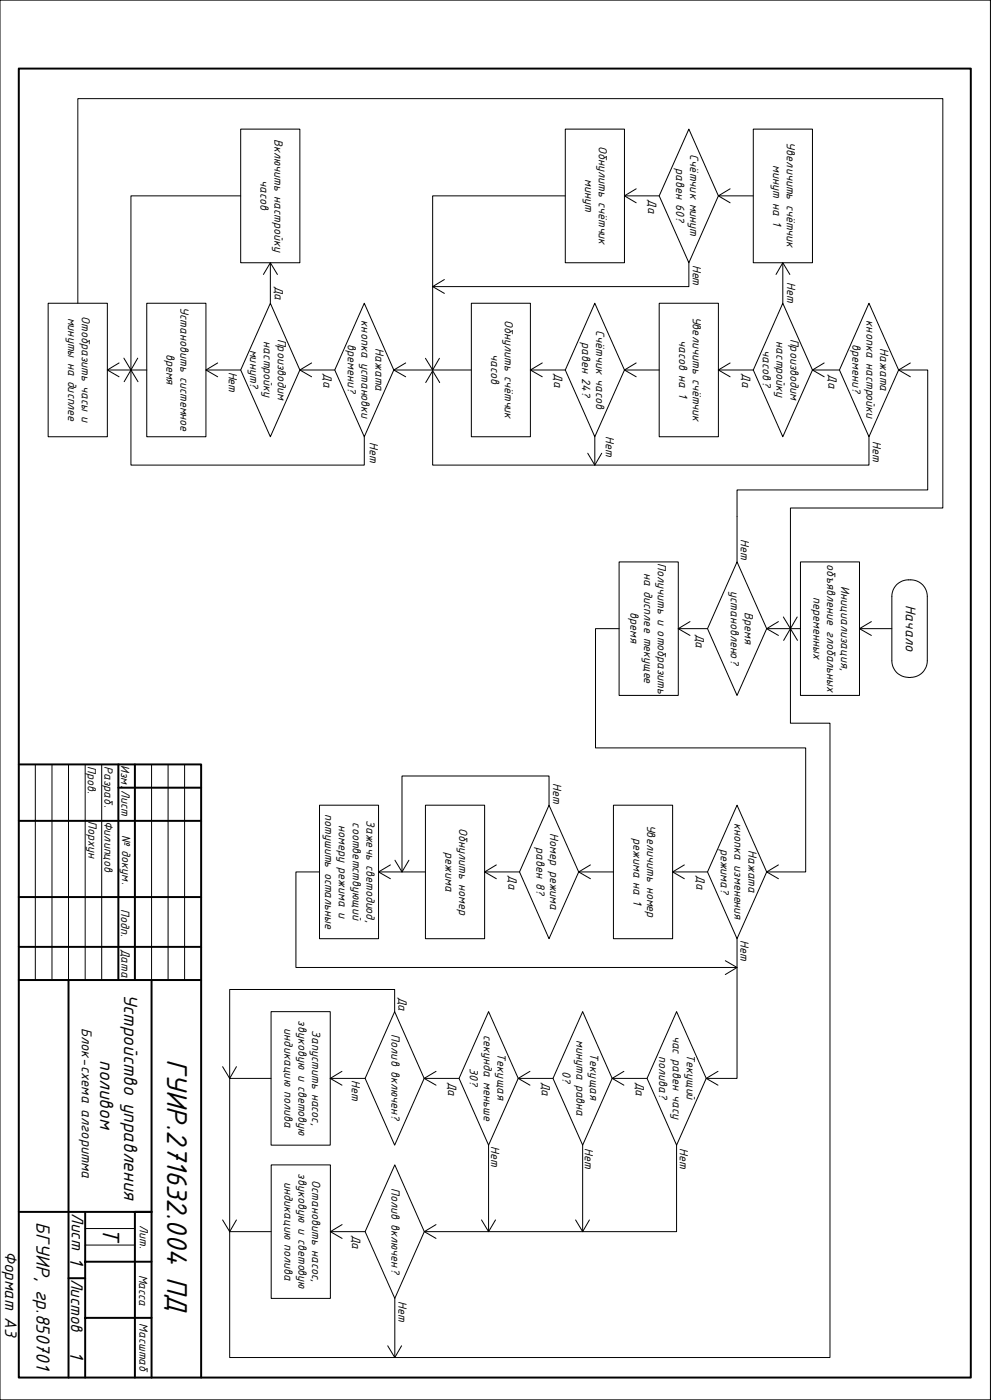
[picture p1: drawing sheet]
<svg xmlns="http://www.w3.org/2000/svg" width="297mm" height="420mm" viewBox="0 0 297 420" stroke-linecap="round" stroke-linejoin="round" font-family="sans-serif">
<g fill="none" stroke="#000" stroke-width=".3">
<path d="M0 0h296.8v419.9h-296.8zM72.1 38.7h17.8v40.1h-17.8zM169.4 38.7h17.8v40.1h-17.8zM206.5 38.7l8.8 20.1-8.8 20-8.9-20zM225.8 38.7h17.7v40.1h-17.7zM72.1 58.8h-32.9v52.2h4.8M169.4 58.8h-39.7v80.7h130.7v-8.5M187.2 58.8h10.4M190.7 56.6l-3.5 2.2 3.5 2M215.3 58.8h10.5M218.8 56.6l-3.5 2.2 3.5 2M81 78.8v12.2"/>
<path d="M206.5 78.8v7.2h-76.8M234.6 78.8v12.2M14.4 91h17.8v40h-17.8zM23.3 91v-61.4h259.3v122.8h-45.7v64.6h11.9v190.2h-180v-37.7h12.5M44 91h17.7v40h-17.7zM79 82.3l2-3.5 2.1 3.5M81 91l8.9 20-8.9 20-8.9-20zM109.2 91l8.8 20-8.8 20-8.9-20zM133.2 83.9l-3.5 2.1 3.5 2M141.3 91h17.7v40h-17.7zM178.3 91l8.9 20-8.9 20-8.9-20zM197.6 91h17.7v40h-17.7z"/>
<path d="M232.6 82.3l2-3.5 2.1 3.5M234.6 91l8.9 20-8.9 20-8.8-20zM260.4 91l8.9 20-8.9 20-8.8-20zM32.2 111h7v28.5h70v-8.5M35.7 108.9l-3.5 2.1 3.5 2M37.1 107.4l2.1 3.6 2.1-3.6M37.2 114.5l2-3.5 2.2 3.5M61.7 111h10.4M65.2 108.9l-3.5 2.1 3.5 2M89.9 111h10.4M93.4 108.9l-3.5 2.1 3.5 2M118 111h23.3"/>
<path d="M121.6 108.9l-3.6 2.1 3.6 2M127.5 107.5l2.2 3.5 2-3.5M127.6 114.8l2.1-3.5 2.1 3.5M159 111h10.4M162.5 108.9l-3.5 2.1 3.5 2M187.2 111h10.4M190.7 108.9l-3.5 2.1 3.5 2M215.3 111h10.5M218.8 108.9l-3.5 2.1 3.5 2M243.5 111h8.1M247 108.9l-3.5 2.1 3.5 2M269.3 111h8.7v36h-57.1v21.6"/>
<path d="M272.8 108.9l-3.5 2.1 3.5 2M176.1 136l2.2 3.5 2-3.5M178.3 131v8.5M185.5 168.6h17.8v40h-17.8zM220.9 168.6l8.9 20-8.9 20-8.9-20zM239.9 168.6h17.7v40h-17.7zM185.5 188.6h-7v35.8h63v37.2h-11.7M203.3 188.6h8.7M206.8 186.5l-3.5 2.1 3.5 2M229.8 188.6h10.1M233.3 186.5l-3.5 2.1 3.5 2M234.8 185.1l2.1 3.5 2-3.5"/>
<path d="M234.9 192.1l2-3.5 2.1 3.5M257.6 188.6h9.7M261.2 186.5l-3.6 2.1 3.6 2M272.2 203.2h.8M273 203.2a4.9 4.9 0 0 0 4.9-5v-19.3a5.4 5.4 0 0 0-4.7-5 5.4 5.4 0 0 0-5.7 3.7l-.2 1.3v19.3a4.9 4.9 0 0 0 4.9 5M10.6 229.3v64.7M15.6 229.3v64.7M20.5 229.3v64.7M25.5 229.3v64.7M30.5 229.3v64.7M45.4 229.3v64.7M50.4 229.3v64.7"/>
<path d="M55.3 229.3v64.7M95.8 241.6h17.7v40h-17.7zM117 259.5l-3.5 2.1 3.5 2M118.4 258.1l2.1 3.5 2.1-3.5M127.5 241.6h17.7v40h-17.7zM148.8 259.5l-3.6 2.1 3.6 2M164.5 241.6l8.9 20-8.9 20-8.8-20zM164.5 241.6v-8.8h-44v28.8M177 259.5l-3.6 2.1 3.6 2M183.9 241.6h17.7v40h-17.7zM205.1 259.5l-3.5 2.1 3.5 2M220.9 241.6l8.9 20-8.9 20-8.9-20z"/>
<path d="M233.3 259.5l-3.5 2.1 3.5 2M95.8 261.6h-7.1v28.6h132.2v33.3h-9.2M113.5 261.6h14M145.2 261.6h10.5M173.4 261.6h10.5M201.6 261.6h10.4M217.4 288.2l3.5 2-3.5 2.2M220.9 281.6v8.6M66.7 320l2.1 3.5 2.1-3.5M81.2 303.5h17.8v40h-17.8zM118.3 303.5l8.8 20-8.8 20-8.9-20zM118.3 303.5v-6.7h-49.5v26.7"/>
<path d="M146.4 303.5l8.9 20-8.9 20-8.8-20zM174.6 303.5l8.9 20-8.9 20-8.9-20zM202.8 303.5l8.9 20-8.9 20-8.9-20zM81.2 323.5h-12.4v46M99 323.5h10.4M102.5 321.4l-3.5 2.1 3.5 2M127.1 323.5h10.5M130.7 321.4l-3.6 2.1 3.6 2M155.3 323.5h10.4M158.8 321.4l-3.5 2.1 3.5 2M183.5 323.5h10.4M187 321.4l-3.5 2.1 3.5 2"/>
<path d="M215.2 321.4l-3.5 2.1 3.5 2M81.3 349.5h17.7v40h-17.7zM118.3 349.5l8.9 20-8.9 20-8.9-20zM146.4 343.5v26M174.6 343.5v26M202.8 343.5v26h-75.6M25.5 368.6h14.9M25.5 373.5h14.9M66.7 366l2.1 3.5 2.1-3.5M99 369.5h10.4M102.5 367.4l-3.5 2.1 3.5 2M130.7 367.4l-3.5 2.1 3.5 2"/>
<path d="M144.3 366l2.1 3.5 2.1-3.5M172.5 366l2.1 3.5 2.1-3.5M118.3 389.5v17.7M116.2 403.7l2.1 3.5 2.1-3.5"/>
</g>
<g fill="none" stroke="#000" stroke-width=".59">
<path d="M5.6 20.6h285.4v392.7h-285.4zM5.6 229.3h54.7v184M35.5 229.3v64.7M35.5 236.3h24.8M40.4 229.3v64.7M5.6 246.3h54.7M5.6 269.1h54.7M5.6 284.1h54.7M5.6 294h54.7M20.5 294v119.3M45.4 294v119.3M5.6 363.6h39.8h-5v49.7"/>
<path d="M25.5 378.5h19.9M25.5 363.6v49.7M20.5 383.5h5M25.5 395.4h19.9"/>
</g>
<text font-size="9.3" x="50.1" y="317.6" transform="rotate(90 50.1 317.6)">ГУИР.271632.004 ПД</text>
<text font-size="7.7" x="30.8" y="368.2" transform="rotate(90 30.8 368.2)">Т</text>
<g font-size="6.2">
<text x="37.2" y="298.2" transform="rotate(90 37.2 298.2)">Устройство управления</text>
<text x="30.1" y="318" transform="rotate(90 30.1 318)">поливом</text>
<text x="11" y="366.6" transform="rotate(90 11 366.6)">БГУИР, гр.850701</text>
<text x="21" y="377.1" transform="rotate(90 21 377.1)">1</text>
<text x="21" y="405.3" transform="rotate(90 21 405.3)">1</text>
</g>
<g font-size="5.4">
<text x="21.5" y="364" transform="rotate(90 21.5 364)">Лист</text>
<text x="1.6" y="375.3" transform="rotate(90 1.6 375.3)">Формат А3</text>
<text x="21.3" y="383.5" transform="rotate(90 21.3 383.5)">Листов</text>
</g>
<g font-size="4.6">
<text x="271.5" y="181.4" transform="rotate(90 271.5 181.4)">Начало</text>
<text x="24.5" y="308.3" transform="rotate(90 24.5 308.3)">Блок-схема алгоритма</text>
</g>
<g font-size="3.9">
<text x="82.3" y="41.6" transform="rotate(90 82.3 41.6)">Включить настройку</text>
<text x="179.5" y="43.7" transform="rotate(90 179.5 43.7)">Обнулить счётчик</text>
<text x="206.8" y="46.3" transform="rotate(90 206.8 46.3)">Счётчик минут</text>
<text x="235.8" y="42.7" transform="rotate(90 235.8 42.7)">Увеличить счётчик</text>
<text x="78.1" y="54" transform="rotate(90 78.1 54)">часов</text>
<text x="175.4" y="53.7" transform="rotate(90 175.4 53.7)">минут</text>
<text x="202.7" y="50.5" transform="rotate(90 202.7 50.5)">равен 60?</text>
<text x="231.7" y="49.4" transform="rotate(90 231.7 49.4)">минут на 1</text>
<text x="194.3" y="59.7" transform="rotate(90 194.3 59.7)">Да</text>
<text x="207.6" y="79.4" transform="rotate(90 207.6 79.4)">Нет</text>
<text x="82.3" y="85.7" transform="rotate(90 82.3 85.7)">Да</text>
<text x="236" y="84.7" transform="rotate(90 236 84.7)">Нет</text>
<text x="20.4" y="95.3" transform="rotate(90 20.4 95.3)">минуты на дисплее</text>
<text x="24.6" y="94.8" transform="rotate(90 24.6 94.8)">Отобразить часы и</text>
<text x="54.1" y="92" transform="rotate(90 54.1 92)">Установить системное</text>
<text x="151.3" y="95.9" transform="rotate(90 151.3 95.9)">Обнулить счётчик</text>
<text x="207.7" y="95" transform="rotate(90 207.7 95)">Увеличить счётчик</text>
<text x="83.3" y="101.6" transform="rotate(90 83.3 101.6)">Производим</text>
<text x="108.4" y="96.1" transform="rotate(90 108.4 96.1)">кнопка установки</text>
<text x="178.6" y="98.9" transform="rotate(90 178.6 98.9)">Счётчик часов</text>
<text x="203.5" y="101.9" transform="rotate(90 203.5 101.9)">часов на 1</text>
<text x="236.9" y="101.6" transform="rotate(90 236.9 101.6)">Производим</text>
<text x="259.7" y="96.1" transform="rotate(90 259.7 96.1)">кнопка настройки</text>
<text x="49.9" y="106.1" transform="rotate(90 49.9 106.1)">время</text>
<text x="75" y="104.9" transform="rotate(90 75 104.9)">минут?</text>
<text x="79.1" y="102.4" transform="rotate(90 79.1 102.4)">настройку</text>
<text x="104.2" y="103.2" transform="rotate(90 104.2 103.2)">времени?</text>
<text x="112.5" y="104.4" transform="rotate(90 112.5 104.4)">Нажата</text>
<text x="147.2" y="106.2" transform="rotate(90 147.2 106.2)">часов</text>
<text x="174.5" y="102.6" transform="rotate(90 174.5 102.6)">равен 24?</text>
<text x="228.6" y="105.1" transform="rotate(90 228.6 105.1)">часов?</text>
<text x="232.8" y="102.4" transform="rotate(90 232.8 102.4)">настройку</text>
<text x="255.5" y="103.2" transform="rotate(90 255.5 103.2)">времени?</text>
<text x="263.8" y="104.4" transform="rotate(90 263.8 104.4)">Нажата</text>
<text x="68.6" y="111.5" transform="rotate(90 68.6 111.5)">Нет</text>
<text x="97" y="111.9" transform="rotate(90 97 111.9)">Да</text>
<text x="166.1" y="111.9" transform="rotate(90 166.1 111.9)">Да</text>
<text x="222.4" y="111.9" transform="rotate(90 222.4 111.9)">Да</text>
<text x="248.3" y="112.3" transform="rotate(90 248.3 112.3)">Да</text>
<text x="181.5" y="130.8" transform="rotate(90 181.5 130.8)">Нет</text>
<text x="110.9" y="132.7" transform="rotate(90 110.9 132.7)">Нет</text>
<text x="261.6" y="132.2" transform="rotate(90 261.6 132.2)">Нет</text>
<text x="222" y="161.7" transform="rotate(90 222 161.7)">Нет</text>
<text x="193.1" y="171.8" transform="rotate(90 193.1 171.8)">на дисплее текущее</text>
<text x="197.2" y="168.9" transform="rotate(90 197.2 168.9)">Получить и отобразить</text>
<text x="247.9" y="169.1" transform="rotate(90 247.9 169.1)">объявление глобальных</text>
<text x="219.1" y="177.2" transform="rotate(90 219.1 177.2)">установлено?</text>
<text x="243.8" y="179.1" transform="rotate(90 243.8 179.1)">переменных</text>
<text x="252.1" y="175.7" transform="rotate(90 252.1 175.7)">Инициализация,</text>
<text x="188.9" y="183.7" transform="rotate(90 188.9 183.7)">время</text>
<text x="223.2" y="183.6" transform="rotate(90 223.2 183.6)">Время</text>
<text x="208.5" y="190.1" transform="rotate(90 208.5 190.1)">Да</text>
<text x="26.3" y="229.7" transform="rotate(90 26.3 229.7)">Пров.</text>
<text x="31.3" y="229.7" transform="rotate(90 31.3 229.7)">Разраб.</text>
<text x="36.4" y="229.5" transform="rotate(90 36.4 229.5)">Изм.</text>
<text x="36.4" y="237.1" transform="rotate(90 36.4 237.1)">Лист</text>
<text x="165.8" y="234.9" transform="rotate(90 165.8 234.9)">Нет</text>
<text x="97.5" y="244.1" transform="rotate(90 97.5 244.1)">потушить остальные</text>
<text x="26.5" y="246.4" transform="rotate(90 26.5 246.4)">Порхун</text>
<text x="31.3" y="246.2" transform="rotate(90 31.3 246.2)">Филипцов</text>
<text x="36.6" y="250.4" transform="rotate(90 36.6 250.4)">№ докум.</text>
<text x="101.6" y="247.4" transform="rotate(90 101.6 247.4)">номеру режима и</text>
<text x="105.7" y="246.7" transform="rotate(90 105.7 246.7)">соответствующий</text>
<text x="109.9" y="246.1" transform="rotate(90 109.9 246.1)">Зажечь светодиод,</text>
<text x="137.6" y="248.3" transform="rotate(90 137.6 248.3)">Обнулить номер</text>
<text x="164.9" y="250" transform="rotate(90 164.9 250)">Номер режима</text>
<text x="189.8" y="251.3" transform="rotate(90 189.8 251.3)">режима на 1</text>
<text x="194" y="247.4" transform="rotate(90 194 247.4)">Увеличить номер</text>
<text x="220.2" y="246.8" transform="rotate(90 220.2 246.8)">кнопка изменения</text>
<text x="133.5" y="255.7" transform="rotate(90 133.5 255.7)">режима</text>
<text x="160.8" y="254.2" transform="rotate(90 160.8 254.2)">равен 8?</text>
<text x="216" y="254.6" transform="rotate(90 216 254.6)">режима?</text>
<text x="224.3" y="255" transform="rotate(90 224.3 255)">Нажата</text>
<text x="152.4" y="262.5" transform="rotate(90 152.4 262.5)">Да</text>
<text x="208.7" y="262.5" transform="rotate(90 208.7 262.5)">Да</text>
<text x="36.3" y="272.6" transform="rotate(90 36.3 272.6)">Подп.</text>
<text x="36.4" y="284.6" transform="rotate(90 36.4 284.6)">Дата</text>
<text x="222" y="282" transform="rotate(90 222 282)">Нет</text>
<text x="119.4" y="299" transform="rotate(90 119.4 299)">Да</text>
<text x="89.5" y="306" transform="rotate(90 89.5 306)">звуковую и световую</text>
<text x="85.3" y="308.5" transform="rotate(90 85.3 308.5)">индикацию полива</text>
<text x="93.6" y="309.1" transform="rotate(90 93.6 309.1)">Запустить насос,</text>
<text x="117.3" y="310.3" transform="rotate(90 117.3 310.3)">Полив включен?</text>
<text x="145" y="310.4" transform="rotate(90 145 310.4)">секунда меньше</text>
<text x="172.8" y="312" transform="rotate(90 172.8 312)">минута равна</text>
<text x="201.7" y="310.6" transform="rotate(90 201.7 310.6)">час равен часу</text>
<text x="149.1" y="316" transform="rotate(90 149.1 316)">Текущая</text>
<text x="176.9" y="316" transform="rotate(90 176.9 316)">Текущая</text>
<text x="197.6" y="316.8" transform="rotate(90 197.6 316.8)">полива?</text>
<text x="205.8" y="316.1" transform="rotate(90 205.8 316.1)">Текущий</text>
<text x="140.8" y="320.5" transform="rotate(90 140.8 320.5)">30?</text>
<text x="168.6" y="321.3" transform="rotate(90 168.6 321.3)">0?</text>
<text x="105.5" y="324" transform="rotate(90 105.5 324)">Нет</text>
<text x="134.3" y="324.4" transform="rotate(90 134.3 324.4)">Да</text>
<text x="162.4" y="324.4" transform="rotate(90 162.4 324.4)">Да</text>
<text x="190.6" y="324.4" transform="rotate(90 190.6 324.4)">Да</text>
<text x="147.2" y="343.9" transform="rotate(90 147.2 343.9)">Нет</text>
<text x="175.3" y="344.3" transform="rotate(90 175.3 344.3)">Нет</text>
<text x="203.7" y="344.4" transform="rotate(90 203.7 344.4)">Нет</text>
<text x="89.5" y="352" transform="rotate(90 89.5 352)">звуковую и световую</text>
<text x="85.3" y="354.5" transform="rotate(90 85.3 354.5)">индикацию полива</text>
<text x="93.6" y="354" transform="rotate(90 93.6 354)">Остановить насос,</text>
<text x="117.3" y="356.3" transform="rotate(90 117.3 356.3)">Полив включен?</text>
<text x="41.9" y="367.4" transform="rotate(90 41.9 367.4)">Лит.</text>
<text x="105.5" y="370.4" transform="rotate(90 105.5 370.4)">Да</text>
<text x="41.7" y="382.4" transform="rotate(90 41.7 382.4)">Масса</text>
<text x="119.4" y="390.2" transform="rotate(90 119.4 390.2)">Нет</text>
<text x="41.8" y="396.9" transform="rotate(90 41.8 396.9)">Масштаб</text>
</g>
</svg>
